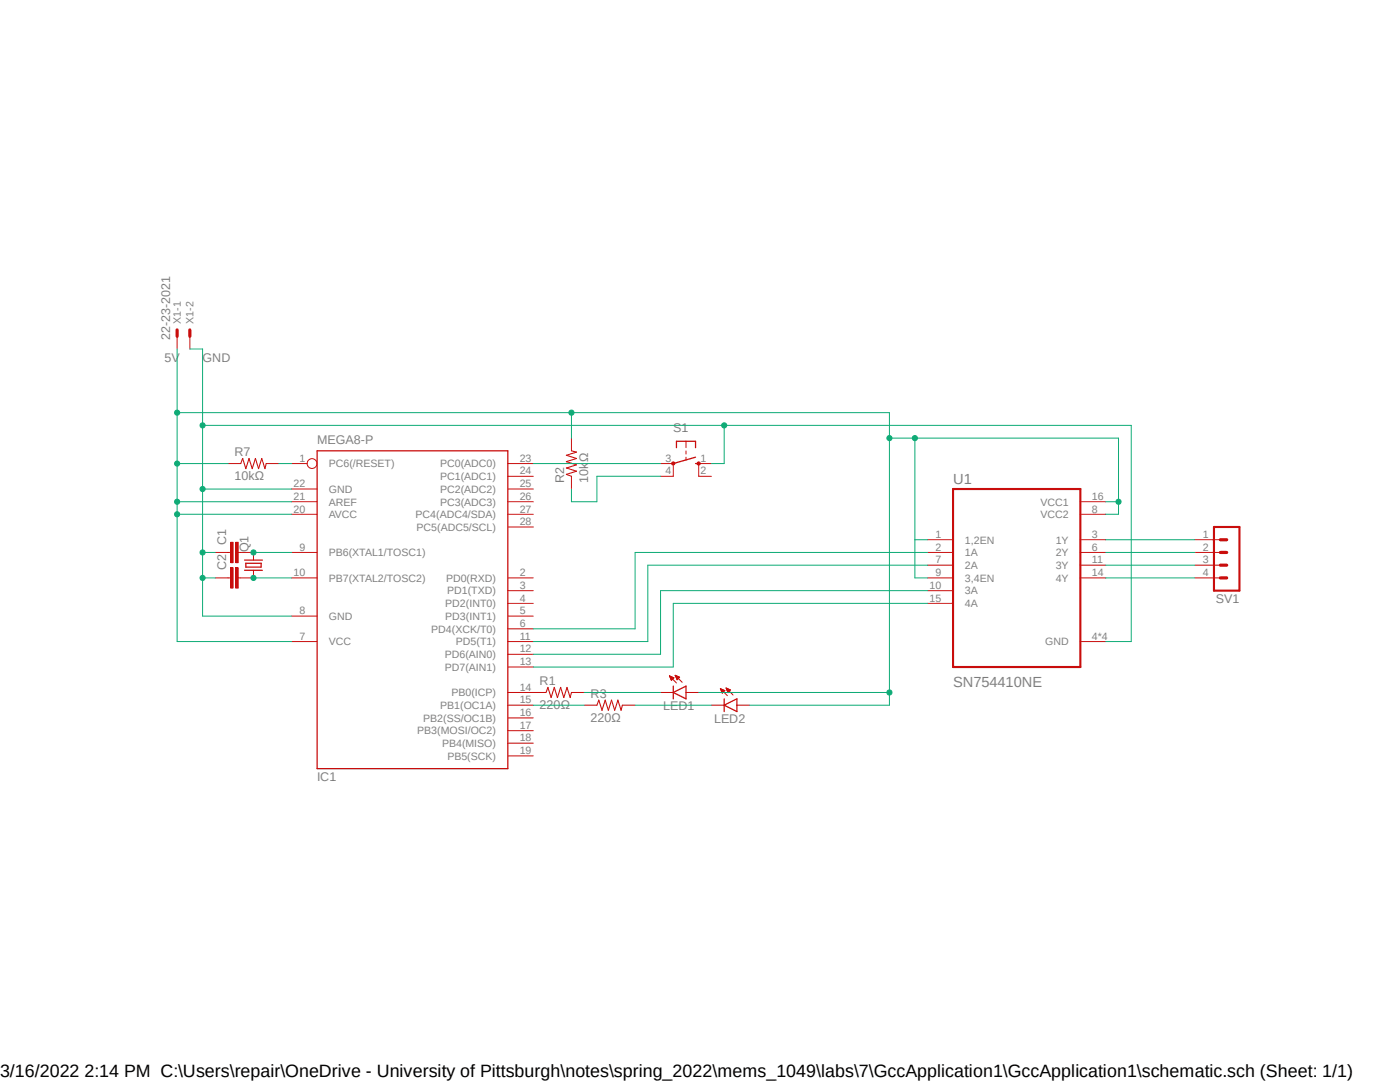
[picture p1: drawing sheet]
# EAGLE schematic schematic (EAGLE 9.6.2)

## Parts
C1  C2,5-3  [C2.5-3]
C2  C2,5-3  [C2.5-3]
IC1  MEGA8-P  [DIL28-3]
LED1  LED  [SMARTLED-TTW]
LED2  LED  [SMARTLED-TTW]
Q1  CRYSTALHC18U-V  [HC18U-V]
R1  220Ω  R-US_0204/2V  [0204V]
R2  10kΩ  R-US_0204/2V  [0204V]
R3  220Ω  R-US_0204/2V  [0204V]
R7  10kΩ  R-US_0204/2V  [0204V]
S1  10-XX  [B3F-10XX]
SV1  MA04-1  [MA04-1]
U1  SN754410NE  [DIP762W45P254L1980H508Q16]
X1  22-23-2021  [22-23-2021]

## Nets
5V: IC1.7(VCC) IC1.20(AVCC) IC1.21(AREF) LED1.A@1(A) LED2.A@1(A) R2.2 R7.1 U1.1(1,2EN) U1.8(VCC2) U1.9(3,4EN) U1.16(VCC1) X1.1
GND: C1.1 C2.1 IC1.8(GND) IC1.22(GND) S1.1(S) U1.4(GND) U1.5(GND) U1.12(GND) U1.13(GND) X1.2
N$1: LED1.C@1(C) R1.2
N$2: IC1.14(PB0(ICP)) R1.1
N$3: IC1.15(PB1(OC1A)) R3.1
N$4: IC1.23(PC0(ADC0)) S1.3(P)
N$5: R2.1 S1.4(P1)
N$6: IC1.6(PD4(XCK/T0)) U1.2(1A)
N$7: LED2.C@1(C) R3.2
N$8: IC1.11(PD5(T1)) U1.7(2A)
N$9: IC1.12(PD6(AIN0)) U1.10(3A)
N$10: IC1.13(PD7(AIN1)) U1.15(4A)
N$11: SV1.1 U1.3(1Y)
N$12: SV1.2 U1.6(2Y)
N$13: SV1.3 U1.11(3Y)
N$14: IC1.1(PC6(/RESET)) R7.2
N$15: C1.2 IC1.9(PB6(XTAL1/TOSC1)) Q1.2
N$16: C2.2 IC1.10(PB7(XTAL2/TOSC2)) Q1.1
N$17: SV1.4 U1.14(4Y)
Unconnected: IC1.2(PD0(RXD)) IC1.3(PD1(TXD)) IC1.4(PD2(INT0)) IC1.5(PD3(INT1)) IC1.16(PB2(SS/OC1B)) IC1.17(PB3(MOSI/OC2)) IC1.18(PB4(MISO)) IC1.19(PB5(SCK)) IC1.24(PC1(ADC1)) IC1.25(PC2(ADC2)) IC1.26(PC3(ADC3)) IC1.27(PC4(ADC4/SDA)) IC1.28(PC5(ADC5/SCL)) S1.2(S1)
